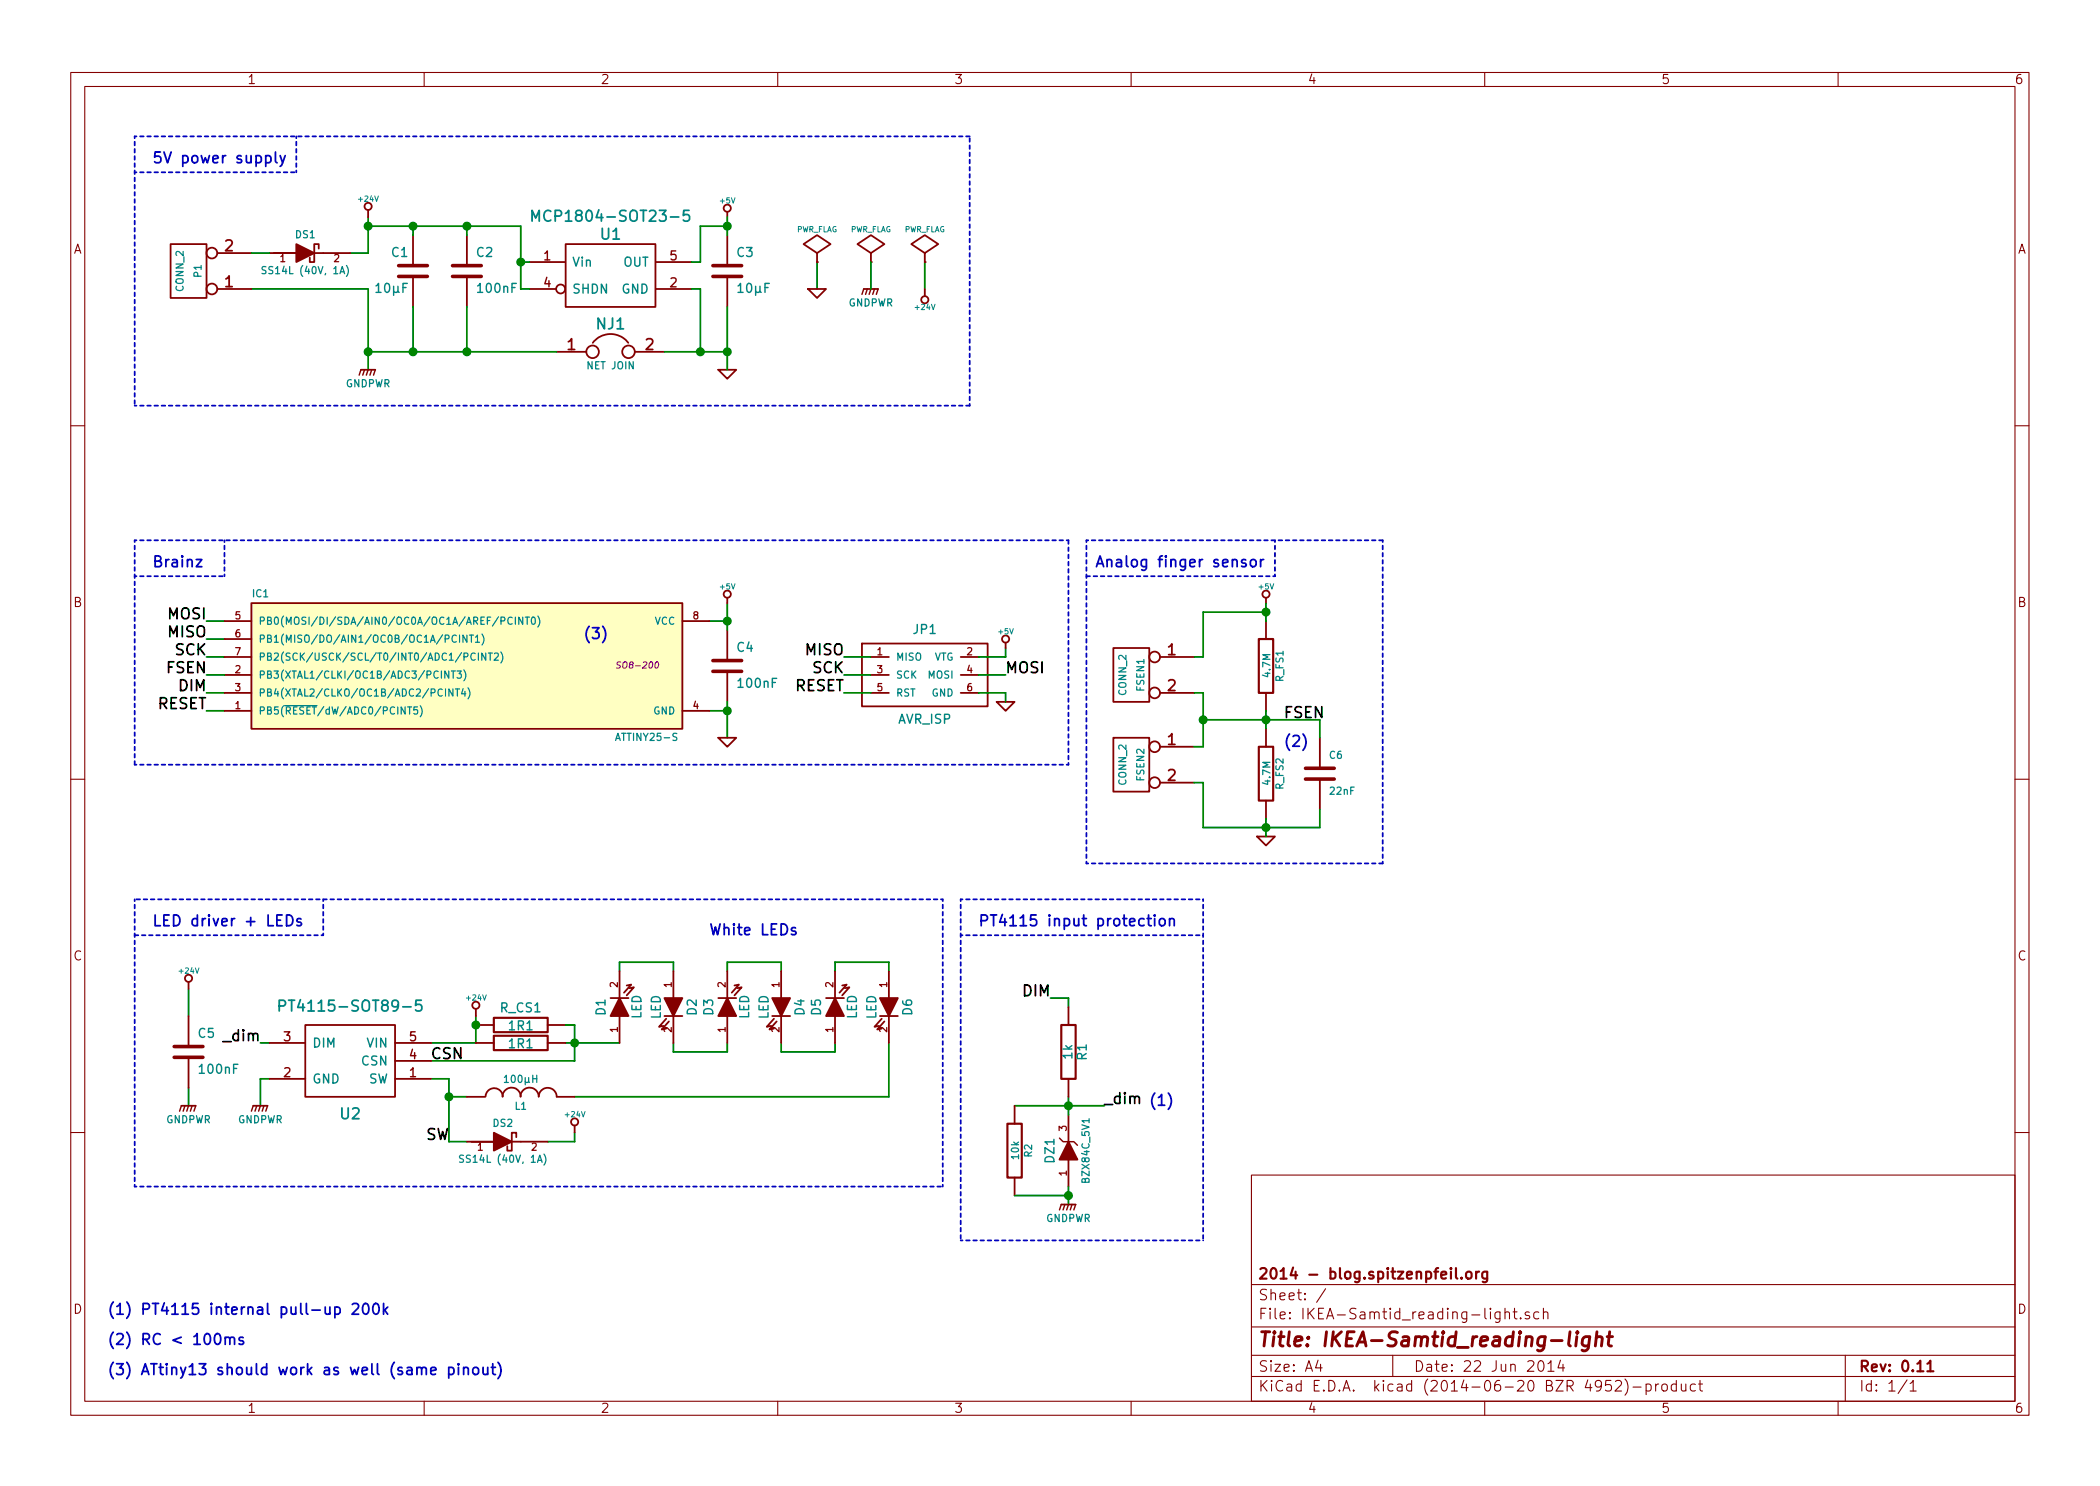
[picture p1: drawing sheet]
EESchema Schematic File Version 2
LIBS:my_parts
LIBS:atmel
LIBS:power
LIBS:device
LIBS:transistors
LIBS:conn
LIBS:linear
LIBS:regul
LIBS:74xx
LIBS:cmos4000
LIBS:adc-dac
LIBS:memory
LIBS:xilinx
LIBS:special
LIBS:microcontrollers
LIBS:dsp
LIBS:microchip
LIBS:analog_switches
LIBS:motorola
LIBS:texas
LIBS:intel
LIBS:audio
LIBS:interface
LIBS:digital-audio
LIBS:philips
LIBS:display
LIBS:cypress
LIBS:siliconi
LIBS:opto
LIBS:contrib
LIBS:valves
LIBS:IKEA-Samtid_reading-light-cache
EELAYER 24 0
EELAYER END
$Descr A4 11693 8268
encoding utf-8
Sheet 1 1
Title "IKEA-Samtid_reading-light"
Date "22 Jun 2014"
Rev "0.11"
Comp "2014 - blog.spitzenpfeil.org"
Comment1 ""
Comment2 ""
Comment3 ""
Comment4 ""
$EndDescr
$Comp
L MADW__ZENER_SOT23 DZ1
U 1 1
P 5950 6400
F 0 "DZ1" H 5950 6500 50  0000 C CNN
F 1 "BZX84C_5V1" H 5950 6300 40  0000 C CNN
F 2 "" H 5950 6400 60  0001 C CNN
F 3 "" H 5950 6400 60  0001 C CNN
	1    5950 6400
	0    -1   -1   0   
$EndComp
Wire Wire Line
	5650 6150 6150 6150
Wire Wire Line
	5850 5550 5950 5550
Wire Wire Line
	5950 5550 5950 5600
Wire Wire Line
	1450 5800 1500 5800
Wire Wire Line
	4550 1450 4550 1600
Wire Wire Line
	3200 6300 3200 6350
Wire Wire Line
	3200 6350 3050 6350
Wire Wire Line
	2500 6100 2600 6100
Wire Wire Line
	2400 6000 2500 6000
Wire Wire Line
	1050 6050 1050 6150
Wire Wire Line
	3200 5700 3200 5900
Wire Wire Line
	3200 5900 2400 5900
Wire Wire Line
	1450 6150 1450 6000
Wire Wire Line
	1450 6000 1500 6000
Wire Wire Line
	4650 5800 4650 5850
Wire Wire Line
	4650 5850 4350 5850
Wire Wire Line
	4350 5850 4350 5800
Wire Wire Line
	4050 5800 4050 5850
Wire Wire Line
	4050 5850 3750 5850
Wire Wire Line
	3750 5850 3750 5800
Wire Wire Line
	3450 5400 3450 5350
Wire Wire Line
	3450 5350 3750 5350
Wire Wire Line
	3750 5350 3750 5400
Wire Wire Line
	4050 5400 4050 5350
Wire Wire Line
	4050 5350 4350 5350
Wire Wire Line
	4350 5350 4350 5400
Wire Wire Line
	4650 5400 4650 5350
Wire Wire Line
	4650 5350 4950 5350
Wire Wire Line
	4950 5350 4950 5400
Wire Wire Line
	2650 5800 2400 5800
Wire Wire Line
	2650 5650 2650 5800
Wire Wire Line
	1050 5500 1050 5650
Wire Wire Line
	3450 5800 3150 5800
Connection ~ 3200 5800
Wire Wire Line
	3200 6100 4950 6100
Wire Wire Line
	4950 6100 4950 5800
Wire Wire Line
	2500 6000 2500 6350
Wire Wire Line
	2500 6350 2600 6350
Connection ~ 2500 6100
Wire Wire Line
	5150 1450 5150 1600
Wire Wire Line
	5950 6600 5950 6700
Wire Wire Line
	5950 6100 5950 6200
Connection ~ 5950 6150
Text Label 5850 5550 2    60   ~ 0
DIM
Text Label 6150 6150 0    60   ~ 0
_dim
$Comp
L R R1
U 1 1
P 5950 5850
F 0 "R1" V 6030 5850 50  0000 C CNN
F 1 "1k" V 5950 5850 50  0000 C CNN
F 2 "" H 5950 5850 60  0001 C CNN
F 3 "" H 5950 5850 60  0001 C CNN
	1    5950 5850
	1    0    0    -1  
$EndComp
$Comp
L C C4
U 1 1
P 4050 3700
F 0 "C4" H 4100 3800 50  0000 L CNN
F 1 "100nF" H 4100 3600 50  0000 L CNN
F 2 "" H 4050 3700 60  0001 C CNN
F 3 "" H 4050 3700 60  0001 C CNN
	1    4050 3700
	1    0    0    -1  
$EndComp
$Comp
L C C2
U 1 1
P 2600 1500
F 0 "C2" H 2650 1600 50  0000 L CNN
F 1 "100nF" H 2650 1400 50  0000 L CNN
F 2 "" H 2600 1500 60  0001 C CNN
F 3 "" H 2600 1500 60  0001 C CNN
	1    2600 1500
	1    0    0    -1  
$EndComp
Text Label 1450 5800 2    60   ~ 0
_dim
Text Label 2400 5900 0    60   ~ 0
CSN
Text Label 2500 6350 2    60   ~ 0
SW
Text Notes 3950 5200 0    60   ~ 0
White LEDs
$Comp
L GND #PWR01
U 1 1
P 4550 1600
F 0 "#PWR01" H 4550 1600 30  0001 C CNN
F 1 "GND" H 4550 1530 30  0001 C CNN
F 2 "" H 4550 1600 60  0001 C CNN
F 3 "" H 4550 1600 60  0001 C CNN
	1    4550 1600
	1    0    0    -1  
$EndComp
$Comp
L PWR_FLAG #FLG02
U 1 1
P 5150 1450
F 0 "#FLG02" H 5150 1545 30  0001 C CNN
F 1 "PWR_FLAG" H 5150 1630 30  0000 C CNN
F 2 "" H 5150 1450 60  0001 C CNN
F 3 "" H 5150 1450 60  0001 C CNN
	1    5150 1450
	1    0    0    -1  
$EndComp
$Comp
L PWR_FLAG #FLG03
U 1 1
P 4550 1450
F 0 "#FLG03" H 4550 1545 30  0001 C CNN
F 1 "PWR_FLAG" H 4550 1630 30  0000 C CNN
F 2 "" H 4550 1450 60  0001 C CNN
F 3 "" H 4550 1450 60  0001 C CNN
	1    4550 1450
	1    0    0    -1  
$EndComp
$Comp
L LED D4
U 1 1
P 4350 5600
F 0 "D4" H 4350 5700 50  0000 C CNN
F 1 "LED" H 4350 5500 50  0000 C CNN
F 2 "" H 4350 5600 60  0001 C CNN
F 3 "" H 4350 5600 60  0001 C CNN
	1    4350 5600
	0    1    1    0   
$EndComp
$Comp
L LED D6
U 1 1
P 4950 5600
F 0 "D6" H 4950 5700 50  0000 C CNN
F 1 "LED" H 4950 5500 50  0000 C CNN
F 2 "" H 4950 5600 60  0001 C CNN
F 3 "" H 4950 5600 60  0001 C CNN
	1    4950 5600
	0    1    1    0   
$EndComp
$Comp
L LED D5
U 1 1
P 4650 5600
F 0 "D5" H 4650 5700 50  0000 C CNN
F 1 "LED" H 4650 5500 50  0000 C CNN
F 2 "" H 4650 5600 60  0001 C CNN
F 3 "" H 4650 5600 60  0001 C CNN
	1    4650 5600
	0    -1   -1   0   
$EndComp
$Comp
L LED D3
U 1 1
P 4050 5600
F 0 "D3" H 4050 5700 50  0000 C CNN
F 1 "LED" H 4050 5500 50  0000 C CNN
F 2 "" H 4050 5600 60  0001 C CNN
F 3 "" H 4050 5600 60  0001 C CNN
	1    4050 5600
	0    -1   -1   0   
$EndComp
$Comp
L LED D2
U 1 1
P 3750 5600
F 0 "D2" H 3750 5700 50  0000 C CNN
F 1 "LED" H 3750 5500 50  0000 C CNN
F 2 "" H 3750 5600 60  0001 C CNN
F 3 "" H 3750 5600 60  0001 C CNN
	1    3750 5600
	0    1    1    0   
$EndComp
$Comp
L LED D1
U 1 1
P 3450 5600
F 0 "D1" H 3450 5700 50  0000 C CNN
F 1 "LED" H 3450 5500 50  0000 C CNN
F 2 "" H 3450 5600 60  0001 C CNN
F 3 "" H 3450 5600 60  0001 C CNN
	1    3450 5600
	0    -1   -1   0   
$EndComp
$Comp
L C C5
U 1 1
P 1050 5850
F 0 "C5" H 1100 5950 50  0000 L CNN
F 1 "100nF" H 1100 5750 50  0000 L CNN
F 2 "" H 1050 5850 60  0001 C CNN
F 3 "" H 1050 5850 60  0001 C CNN
	1    1050 5850
	1    0    0    -1  
$EndComp
$Comp
L DIODESCH DS2
U 1 1
P 2800 6350
F 0 "DS2" H 2800 6450 40  0000 C CNN
F 1 "SS14L (40V, 1A)" H 2800 6250 40  0000 C CNN
F 2 "" H 2800 6350 60  0001 C CNN
F 3 "" H 2800 6350 60  0001 C CNN
	1    2800 6350
	1    0    0    -1  
$EndComp
$Comp
L R R_CS1
U 1 1
P 2900 5700
F 0 "R_CS1" V 3000 5700 50  0000 C CNN
F 1 "1R1" V 2900 5700 50  0000 C CNN
F 2 "" H 2900 5700 60  0001 C CNN
F 3 "" H 2900 5700 60  0001 C CNN
	1    2900 5700
	0    -1   -1   0   
$EndComp
$Comp
L INDUCTOR L1
U 1 1
P 2900 6100
F 0 "L1" V 2850 6100 40  0000 C CNN
F 1 "100µH" V 3000 6100 40  0000 C CNN
F 2 "" H 2900 6100 60  0001 C CNN
F 3 "" H 2900 6100 60  0001 C CNN
	1    2900 6100
	0    -1   -1   0   
$EndComp
$Comp
L MADW__PT4115-SOT89-5 U2
U 1 1
P 1950 5900
F 0 "U2" H 1950 5600 60  0000 C CNN
F 1 "PT4115-SOT89-5" H 1950 6200 60  0000 C CNN
F 2 "" H 1950 5900 60  0001 C CNN
F 3 "" H 1950 5900 60  0001 C CNN
	1    1950 5900
	1    0    0    -1  
$EndComp
$Comp
L R R_CS2
U 1 1
P 2900 5800
F 0 "R_CS2" V 2850 5800 50  0001 C CNN
F 1 "1R1" V 2900 5800 50  0000 C CNN
F 2 "" H 2900 5800 60  0001 C CNN
F 3 "" H 2900 5800 60  0001 C CNN
	1    2900 5800
	0    -1   -1   0   
$EndComp
Wire Wire Line
	3150 5700 3200 5700
Connection ~ 2650 5700
Wire Wire Line
	3950 3450 4050 3450
Wire Wire Line
	4050 3350 4050 3500
Wire Wire Line
	3950 3950 4050 3950
Wire Wire Line
	4050 3900 4050 4100
$Comp
L MADW__AVR_ISP JP1
U 1 1
P 5150 3750
F 0 "JP1" H 5150 4000 50  0000 C CNN
F 1 "AVR_ISP" H 5150 3500 50  0000 C CNN
F 2 "" H 5150 3750 60  0000 C CNN
F 3 "" H 5150 3750 60  0000 C CNN
	1    5150 3750
	1    0    0    -1  
$EndComp
Text Label 4700 3650 2    60   ~ 0
MISO
Text Label 4700 3750 2    60   ~ 0
SCK
Text Label 4700 3850 2    60   ~ 0
RESET
Text Label 5600 3750 0    60   ~ 0
MOSI
$Comp
L GND #PWR04
U 1 1
P 5600 3900
F 0 "#PWR04" H 5600 3900 30  0001 C CNN
F 1 "GND" H 5600 3830 30  0001 C CNN
F 2 "" H 5600 3900 60  0000 C CNN
F 3 "" H 5600 3900 60  0000 C CNN
	1    5600 3900
	1    0    0    -1  
$EndComp
Wire Wire Line
	5450 3650 5600 3650
Wire Wire Line
	5600 3650 5600 3600
Wire Wire Line
	5450 3750 5600 3750
Wire Wire Line
	5450 3850 5600 3850
Wire Wire Line
	5600 3850 5600 3900
Wire Wire Line
	4700 3650 4850 3650
Wire Wire Line
	4700 3750 4850 3750
Wire Wire Line
	4700 3850 4850 3850
Text Label 1150 3850 2    60   ~ 0
DIM
Wire Wire Line
	1150 3850 1250 3850
Wire Wire Line
	1250 3950 1150 3950
Text Label 1150 3950 2    60   ~ 0
RESET
Text Label 1150 3450 2    60   ~ 0
MOSI
Text Label 1150 3550 2    60   ~ 0
MISO
Text Label 1150 3650 2    60   ~ 0
SCK
Wire Wire Line
	1150 3450 1250 3450
Wire Wire Line
	1150 3550 1250 3550
Wire Wire Line
	1150 3650 1250 3650
$Comp
L GND #PWR05
U 1 1
P 4050 4100
F 0 "#PWR05" H 4050 4100 30  0001 C CNN
F 1 "GND" H 4050 4030 30  0001 C CNN
F 2 "" H 4050 4100 60  0000 C CNN
F 3 "" H 4050 4100 60  0000 C CNN
	1    4050 4100
	1    0    0    -1  
$EndComp
Connection ~ 4050 3450
Connection ~ 4050 3950
Wire Wire Line
	2050 1400 2050 1200
Wire Wire Line
	1950 1400 2050 1400
Wire Wire Line
	2050 1600 2050 2050
Wire Wire Line
	1400 1600 2050 1600
$Comp
L MADW__MCP1804-SOT23-5 U1
U 1 1
P 3400 1600
F 0 "U1" H 3400 1900 60  0000 C CNN
F 1 "MCP1804-SOT23-5" H 3400 2000 60  0000 C CNN
F 2 "" H 3400 1600 60  0000 C CNN
F 3 "" H 3400 1600 60  0000 C CNN
	1    3400 1600
	1    0    0    -1  
$EndComp
$Comp
L C C3
U 1 1
P 4050 1500
F 0 "C3" H 4100 1600 50  0000 L CNN
F 1 "10µF" H 4100 1400 50  0000 L CNN
F 2 "" H 4088 1350 30  0000 C CNN
F 3 "" H 4050 1500 60  0000 C CNN
	1    4050 1500
	1    0    0    -1  
$EndComp
$Comp
L C C1
U 1 1
P 2300 1500
F 0 "C1" H 2325 1600 50  0000 L CNN
F 1 "10µF" H 2325 1400 50  0000 L CNN
F 2 "" H 2338 1350 30  0000 C CNN
F 3 "" H 2300 1500 60  0000 C CNN
	1    2300 1500
	-1   0    0    -1  
$EndComp
Connection ~ 2050 1950
Connection ~ 2050 1250
$Comp
L +24V #PWR06
U 1 1
P 2650 5650
F 0 "#PWR06" H 2650 5600 20  0001 C CNN
F 1 "+24V" H 2650 5750 30  0000 C CNN
F 2 "" H 2650 5650 60  0000 C CNN
F 3 "" H 2650 5650 60  0000 C CNN
	1    2650 5650
	1    0    0    -1  
$EndComp
$Comp
L +24V #PWR07
U 1 1
P 2050 1200
F 0 "#PWR07" H 2050 1150 20  0001 C CNN
F 1 "+24V" H 2050 1300 30  0000 C CNN
F 2 "" H 2050 1200 60  0000 C CNN
F 3 "" H 2050 1200 60  0000 C CNN
	1    2050 1200
	-1   0    0    -1  
$EndComp
$Comp
L +5V #PWR08
U 1 1
P 4050 1200
F 0 "#PWR08" H 4050 1290 20  0001 C CNN
F 1 "+5V" H 4050 1290 30  0000 C CNN
F 2 "" H 4050 1200 60  0000 C CNN
F 3 "" H 4050 1200 60  0000 C CNN
	1    4050 1200
	1    0    0    -1  
$EndComp
$Comp
L +5V #PWR09
U 1 1
P 4050 3350
F 0 "#PWR09" H 4050 3440 20  0001 C CNN
F 1 "+5V" H 4050 3440 30  0000 C CNN
F 2 "" H 4050 3350 60  0000 C CNN
F 3 "" H 4050 3350 60  0000 C CNN
	1    4050 3350
	1    0    0    -1  
$EndComp
$Comp
L +5V #PWR010
U 1 1
P 5600 3600
F 0 "#PWR010" H 5600 3690 20  0001 C CNN
F 1 "+5V" H 5600 3690 30  0000 C CNN
F 2 "" H 5600 3600 60  0000 C CNN
F 3 "" H 5600 3600 60  0000 C CNN
	1    5600 3600
	1    0    0    -1  
$EndComp
$Comp
L +24V #PWR011
U 1 1
P 5150 1600
F 0 "#PWR011" H 5150 1550 20  0001 C CNN
F 1 "+24V" H 5150 1700 30  0000 C CNN
F 2 "" H 5150 1600 60  0000 C CNN
F 3 "" H 5150 1600 60  0000 C CNN
	1    5150 1600
	-1   0    0    1   
$EndComp
$Comp
L +24V #PWR012
U 1 1
P 3200 6300
F 0 "#PWR012" H 3200 6250 20  0001 C CNN
F 1 "+24V" H 3200 6400 30  0000 C CNN
F 2 "" H 3200 6300 60  0000 C CNN
F 3 "" H 3200 6300 60  0000 C CNN
	1    3200 6300
	1    0    0    -1  
$EndComp
$Comp
L +24V #PWR013
U 1 1
P 1050 5500
F 0 "#PWR013" H 1050 5450 20  0001 C CNN
F 1 "+24V" H 1050 5600 30  0000 C CNN
F 2 "" H 1050 5500 60  0000 C CNN
F 3 "" H 1050 5500 60  0000 C CNN
	1    1050 5500
	1    0    0    -1  
$EndComp
$Comp
L ATTINY25-S IC1
U 1 1
P 2600 3700
F 0 "IC1" H 1450 4100 40  0000 C CNN
F 1 "ATTINY25-S" H 3600 3300 40  0000 C CNN
F 2 "SO8-200" H 3550 3700 35  0000 C CIN
F 3 "" H 2600 3700 60  0000 C CNN
	1    2600 3700
	1    0    0    -1  
$EndComp
$Comp
L R R_FS1
U 1 1
P 7050 3700
F 0 "R_FS1" V 7130 3700 40  0000 C CNN
F 1 "4.7M" V 7057 3701 40  0000 C CNN
F 2 "" V 6980 3700 30  0000 C CNN
F 3 "" H 7050 3700 30  0000 C CNN
	1    7050 3700
	1    0    0    -1  
$EndComp
$Comp
L R R_FS2
U 1 1
P 7050 4300
F 0 "R_FS2" V 7130 4300 40  0000 C CNN
F 1 "4.7M" V 7057 4301 40  0000 C CNN
F 2 "" V 6980 4300 30  0000 C CNN
F 3 "" H 7050 4300 30  0000 C CNN
	1    7050 4300
	1    0    0    -1  
$EndComp
Wire Wire Line
	2050 1250 2900 1250
Wire Wire Line
	2900 1250 2900 1600
Wire Wire Line
	2900 1450 2950 1450
Connection ~ 2600 1950
Wire Wire Line
	4050 1200 4050 1300
Wire Wire Line
	3850 1600 3900 1600
Wire Wire Line
	3900 1600 3900 1950
Wire Wire Line
	3850 1450 3900 1450
Wire Wire Line
	3900 1450 3900 1250
Wire Wire Line
	3900 1250 4050 1250
Connection ~ 4050 1250
Wire Wire Line
	2900 1600 2950 1600
Connection ~ 2900 1450
Wire Wire Line
	7050 3950 7050 4050
Connection ~ 7050 4000
$Comp
L +5V #PWR014
U 1 1
P 7050 3350
F 0 "#PWR014" H 7050 3440 20  0001 C CNN
F 1 "+5V" H 7050 3440 30  0000 C CNN
F 2 "" H 7050 3350 60  0000 C CNN
F 3 "" H 7050 3350 60  0000 C CNN
	1    7050 3350
	1    0    0    -1  
$EndComp
$Comp
L GND #PWR015
U 1 1
P 7050 4650
F 0 "#PWR015" H 7050 4650 30  0001 C CNN
F 1 "GND" H 7050 4580 30  0001 C CNN
F 2 "" H 7050 4650 60  0000 C CNN
F 3 "" H 7050 4650 60  0000 C CNN
	1    7050 4650
	1    0    0    -1  
$EndComp
Wire Wire Line
	7050 4550 7050 4650
Wire Wire Line
	7050 3350 7050 3450
$Comp
L CONN_2 FSEN2
U 1 1
P 6300 4250
F 0 "FSEN2" V 6250 4250 40  0000 C CNN
F 1 "CONN_2" V 6350 4250 40  0000 C CNN
F 2 "" H 6300 4250 60  0000 C CNN
F 3 "" H 6300 4250 60  0000 C CNN
	1    6300 4250
	-1   0    0    -1  
$EndComp
Wire Wire Line
	6650 4350 6700 4350
Wire Wire Line
	6700 4350 6700 4600
Wire Wire Line
	6700 3400 7050 3400
Wire Wire Line
	6700 4600 7350 4600
Connection ~ 7050 4600
Connection ~ 7050 3400
Wire Wire Line
	6700 4150 6650 4150
Connection ~ 6700 4000
$Comp
L CONN_2 FSEN1
U 1 1
P 6300 3750
F 0 "FSEN1" V 6250 3750 40  0000 C CNN
F 1 "CONN_2" V 6350 3750 40  0000 C CNN
F 2 "" H 6300 3750 60  0000 C CNN
F 3 "" H 6300 3750 60  0000 C CNN
	1    6300 3750
	-1   0    0    -1  
$EndComp
Wire Wire Line
	6650 3650 6700 3650
Wire Wire Line
	6700 3650 6700 3400
Wire Wire Line
	6650 3850 6700 3850
Wire Wire Line
	6700 3850 6700 4150
Wire Wire Line
	1250 3750 1150 3750
Text Label 1150 3750 2    60   ~ 0
FSEN
Text Label 7150 4000 0    60   ~ 0
FSEN
Wire Wire Line
	6700 4000 7350 4000
Wire Notes Line
	6050 4800 7700 4800
Text Notes 6100 3150 0    60   ~ 0
Analog finger sensor
Wire Notes Line
	6050 3000 6050 4800
Wire Notes Line
	7100 3200 6050 3200
Wire Notes Line
	7100 3000 7100 3200
Wire Notes Line
	6050 3000 7700 3000
Wire Wire Line
	2300 1700 2300 1950
Connection ~ 2300 1950
Wire Wire Line
	2300 1300 2300 1250
Connection ~ 2300 1250
Wire Wire Line
	2600 1250 2600 1300
Connection ~ 2600 1250
Wire Wire Line
	2600 1700 2600 1950
Text Notes 850  900  0    60   ~ 0
5V power supply
Wire Notes Line
	750  750  5400 750 
Wire Notes Line
	750  750  750  2250
Text Notes 5450 5150 0    60   ~ 0
PT4115 input protection
Wire Notes Line
	5350 6900 6700 6900
Wire Notes Line
	5350 5200 6700 5200
Wire Notes Line
	5350 5000 6700 5000
Wire Notes Line
	6700 5000 6700 6900
Wire Notes Line
	5350 5000 5350 6900
Text Notes 850  3150 0    60   ~ 0
Brainz
Wire Notes Line
	750  4250 5950 4250
Wire Notes Line
	5950 4250 5950 3000
Wire Notes Line
	5950 3000 750  3000
Wire Notes Line
	750  3000 750  4250
Text Notes 850  5150 0    60   ~ 0
LED driver + LEDs
Wire Notes Line
	750  6600 5250 6600
Wire Notes Line
	5250 6600 5250 5000
Wire Notes Line
	5250 5000 750  5000
Wire Notes Line
	750  5000 750  6600
Wire Notes Line
	1800 5000 1800 5200
Wire Notes Line
	1800 5200 750  5200
Wire Notes Line
	750  3200 1250 3200
Wire Notes Line
	1250 3200 1250 3000
$Comp
L CONN_2 P1
U 1 1
P 1050 1500
F 0 "P1" V 1000 1500 40  0000 C CNN
F 1 "CONN_2" V 1100 1500 40  0000 C CNN
F 2 "" H 1050 1500 60  0000 C CNN
F 3 "" H 1050 1500 60  0000 C CNN
	1    1050 1500
	-1   0    0    1   
$EndComp
$Comp
L GNDPWR #PWR016
U 1 1
P 1450 6150
F 0 "#PWR016" H 1450 6200 40  0001 C CNN
F 1 "GNDPWR" H 1450 6070 40  0000 C CNN
F 2 "" H 1450 6150 60  0000 C CNN
F 3 "" H 1450 6150 60  0000 C CNN
	1    1450 6150
	1    0    0    -1  
$EndComp
$Comp
L GNDPWR #PWR017
U 1 1
P 5950 6700
F 0 "#PWR017" H 5950 6750 40  0001 C CNN
F 1 "GNDPWR" H 5950 6620 40  0000 C CNN
F 2 "" H 5950 6700 60  0000 C CNN
F 3 "" H 5950 6700 60  0000 C CNN
	1    5950 6700
	1    0    0    -1  
$EndComp
$Comp
L GNDPWR #PWR018
U 1 1
P 2050 2050
F 0 "#PWR018" H 2050 2100 40  0001 C CNN
F 1 "GNDPWR" H 2050 1970 40  0000 C CNN
F 2 "" H 2050 2050 60  0000 C CNN
F 3 "" H 2050 2050 60  0000 C CNN
	1    2050 2050
	1    0    0    -1  
$EndComp
$Comp
L GNDPWR #PWR019
U 1 1
P 1050 6150
F 0 "#PWR019" H 1050 6200 40  0001 C CNN
F 1 "GNDPWR" H 1050 6070 40  0000 C CNN
F 2 "" H 1050 6150 60  0000 C CNN
F 3 "" H 1050 6150 60  0000 C CNN
	1    1050 6150
	1    0    0    -1  
$EndComp
$Comp
L JUMPER NJ1
U 1 1
P 3400 1950
F 0 "NJ1" H 3400 2100 60  0000 C CNN
F 1 "NET JOIN" H 3400 1870 40  0000 C CNN
F 2 "" H 3400 1950 60  0000 C CNN
F 3 "" H 3400 1950 60  0000 C CNN
	1    3400 1950
	1    0    0    -1  
$EndComp
Wire Wire Line
	2050 1950 3100 1950
Wire Wire Line
	3700 1950 4050 1950
$Comp
L GND #PWR020
U 1 1
P 4050 2050
F 0 "#PWR020" H 4050 2050 30  0001 C CNN
F 1 "GND" H 4050 1980 30  0001 C CNN
F 2 "" H 4050 2050 60  0000 C CNN
F 3 "" H 4050 2050 60  0000 C CNN
	1    4050 2050
	1    0    0    -1  
$EndComp
Wire Wire Line
	4050 1700 4050 2050
Connection ~ 4050 1950
Connection ~ 3900 1950
Wire Notes Line
	750  2250 5400 2250
$Comp
L PWR_FLAG #FLG021
U 1 1
P 4850 1450
F 0 "#FLG021" H 4850 1545 30  0001 C CNN
F 1 "PWR_FLAG" H 4850 1630 30  0000 C CNN
F 2 "" H 4850 1450 60  0000 C CNN
F 3 "" H 4850 1450 60  0000 C CNN
	1    4850 1450
	1    0    0    -1  
$EndComp
$Comp
L GNDPWR #PWR022
U 1 1
P 4850 1600
F 0 "#PWR022" H 4850 1650 40  0001 C CNN
F 1 "GNDPWR" H 4850 1520 40  0000 C CNN
F 2 "" H 4850 1600 60  0000 C CNN
F 3 "" H 4850 1600 60  0000 C CNN
	1    4850 1600
	1    0    0    -1  
$EndComp
Wire Wire Line
	4850 1450 4850 1600
$Comp
L DIODESCH DS1
U 1 1
P 1700 1400
F 0 "DS1" H 1700 1500 40  0000 C CNN
F 1 "SS14L (40V, 1A)" H 1700 1300 40  0000 C CNN
F 2 "" H 1700 1400 60  0000 C CNN
F 3 "" H 1700 1400 60  0000 C CNN
	1    1700 1400
	1    0    0    -1  
$EndComp
Wire Wire Line
	1500 1400 1400 1400
Wire Notes Line
	5400 2250 5400 750 
Wire Notes Line
	750  950  1650 950 
Wire Notes Line
	1650 950  1650 750 
$Comp
L C C6
U 1 1
P 7350 4300
F 0 "C6" H 7400 4400 40  0000 L CNN
F 1 "22nF" H 7400 4200 40  0000 L CNN
F 2 "" H 7388 4150 30  0000 C CNN
F 3 "" H 7350 4300 60  0000 C CNN
	1    7350 4300
	1    0    0    -1  
$EndComp
Wire Wire Line
	7350 4000 7350 4100
Wire Wire Line
	7350 4600 7350 4500
Wire Notes Line
	7700 3000 7700 4800
$Comp
L R R2
U 1 1
P 5650 6400
F 0 "R2" V 5730 6400 40  0000 C CNN
F 1 "10k" V 5657 6401 40  0000 C CNN
F 2 "" V 5580 6400 30  0000 C CNN
F 3 "" H 5650 6400 30  0000 C CNN
	1    5650 6400
	1    0    0    -1  
$EndComp
Wire Wire Line
	5650 6650 5950 6650
Connection ~ 5950 6650
Text Notes 600  7650 0    60   ~ 0
(1) PT4115 internal pull-up 200k\n\n(2) RC < 100ms
Text Notes 6400 6150 0    60   ~ 0
(1)
Text Notes 7150 4150 0    60   ~ 0
(2)
$EndSCHEMATC
